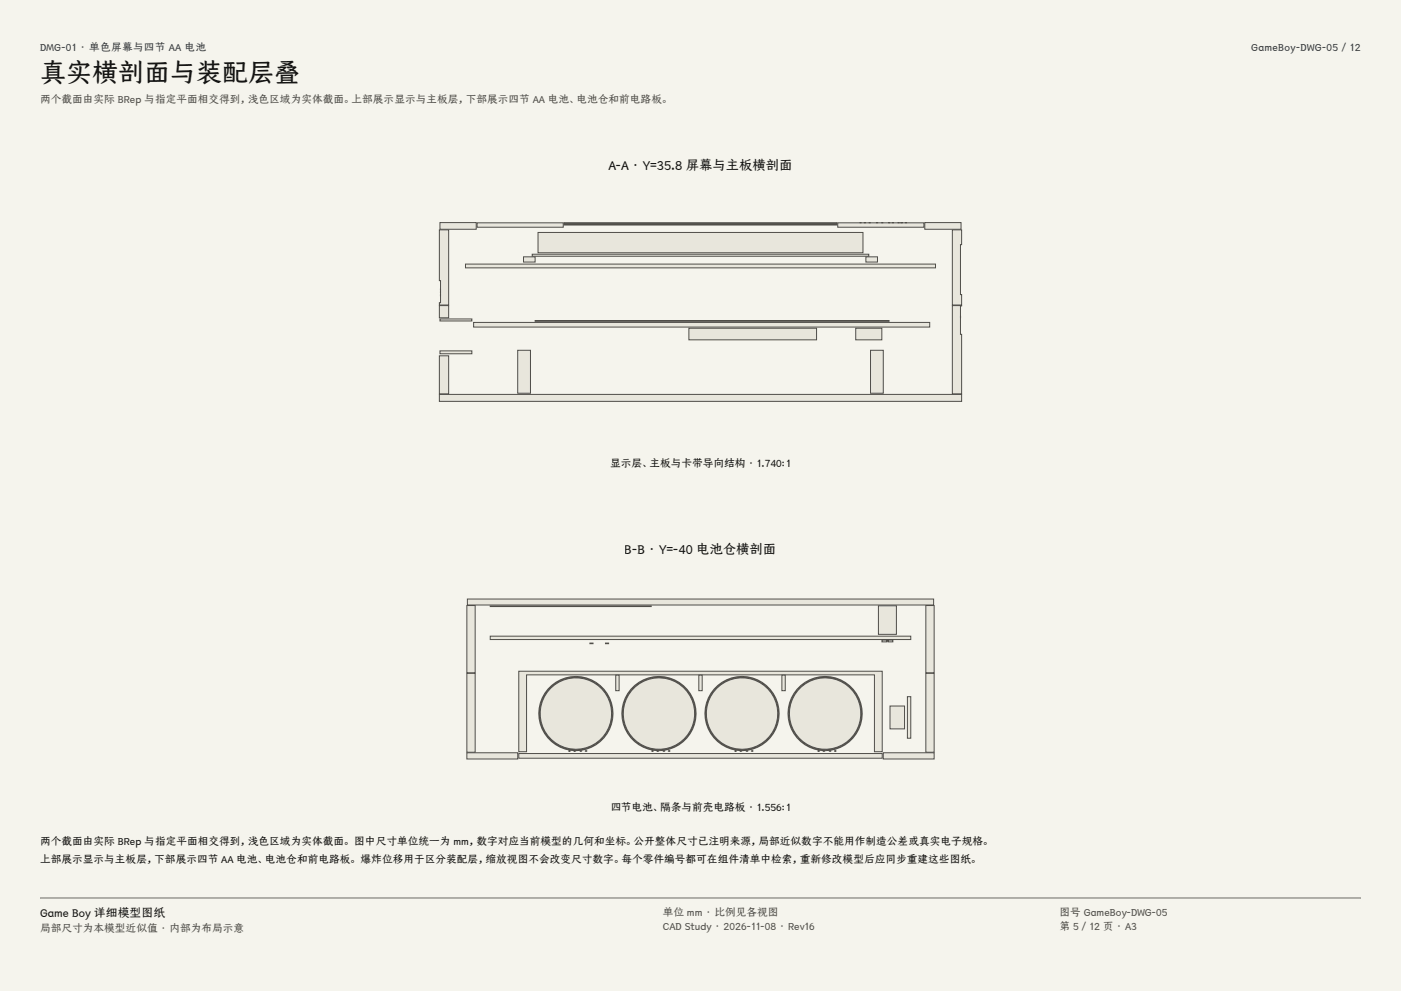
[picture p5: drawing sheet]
<svg xmlns="http://www.w3.org/2000/svg" width="420mm" height="297mm" viewBox="0 0 420 297" stroke-linecap="round" stroke-linejoin="round" font-family="sans-serif">
<g fill="#f5f4ed">
<path d="M0 0h420v297h-420z"/>
<path d="M12 12h396v275h-396z"/>
</g>
<g fill="#e8e6dc" stroke="#504e49" stroke-width=".3">
<path d="M131.7 118.2h156.6v2.1h-156.6z" fill-rule="evenodd"/>
<path d="M285.5 91.6h2.8l-.4 .1v8.5h.4v17.8h-2.8z" fill-rule="evenodd"/>
<path d="M131.7 106.6h2.8v11.4h-2.8z" fill-rule="evenodd"/>
<path d="M131.7 91.6h2.8v3.6h-2.8z" fill-rule="evenodd"/>
<path d="M285.5 68.9h2.8v4.4h-.4v15h.4v3.1h-2.8z" fill-rule="evenodd"/>
<path d="M131.7 68.9h2.8v22.5h-2.8v-.7h.4v-6.6h-.4z" fill-rule="evenodd"/>
<path d="M277.2 66.7h10.9v2h-10.9z" fill-rule="evenodd"/>
<path d="M131.9 66.7h10.9v2h-10.9z" fill-rule="evenodd"/>
<path d="M143 66.8h25.9v1.3h-25.9z" fill-rule="evenodd"/>
<path d="M251.1 66.8h25.9v1.3h-25.9z" fill-rule="evenodd"/>
<path d="M159.6 76.2h100.8v.6h-100.8z" fill-rule="evenodd"/>
<path d="M161.3 69.7h97.4v6.1h-97.4z" fill-rule="evenodd"/>
<path d="M169.1 67.2h81.8v.2h-81.8z" fill-rule="evenodd"/>
<path d="M169.1 66.7h81.8v.4h-81.8z" fill-rule="evenodd"/>
<path d="M270.1 66.7h.4z" fill-rule="evenodd"/>
<path d="M259.1 66.7h.4z" fill-rule="evenodd"/>
<path d="M269.2 66.7h.4z" fill-rule="evenodd"/>
<path d="M267.5 66.7h.4z" fill-rule="evenodd"/>
<path d="M266.4 66.7h.3z" fill-rule="evenodd"/>
<path d="M264.3 66.7h.4z" fill-rule="evenodd"/>
<path d="M257.8 66.7h.4z" fill-rule="evenodd"/>
<path d="M271.4 66.7h.4z" fill-rule="evenodd"/>
<path d="M262.7 66.7h.4z" fill-rule="evenodd"/>
<path d="M260.6 66.7h.3z" fill-rule="evenodd"/>
<path d="M131.9 105.2h9.6v.8h-9.6z" fill-rule="evenodd"/>
<path d="M131.9 95.6h9.6v.6h-9.6z" fill-rule="evenodd"/>
<path d="M261 105h3.8v12.9h-3.8z" fill-rule="evenodd"/>
<path d="M155.2 105h3.8v12.9h-3.8z" fill-rule="evenodd"/>
<path d="M142 96.6h136.7v1.4h-136.7z" fill-rule="evenodd"/>
<path d="M139.5 79.1h141v1.2h-141z" fill-rule="evenodd"/>
<path d="M206.5 98.4h38.3v3.5h-38.3z" fill-rule="evenodd"/>
<path d="M256.5 98.4h7.9v3.5h-7.9z" fill-rule="evenodd"/>
<path d="M160.4 96.1h106.1v.2h-106.1z" fill-rule="evenodd"/>
<path d="M156.9 77h3.5v1.5h-3.5z" fill-rule="evenodd"/>
<path d="M259.6 77h3.5v1.5h-3.5z" fill-rule="evenodd"/>
<path d="M132 86.7l.1 .2z" fill-rule="evenodd"/>
<path d="M132 87.5l.1 .2z" fill-rule="evenodd"/>
<path d="M132 88.4l.1 .2z" fill-rule="evenodd"/>
<path d="M287.9 94.8l.1 .4z" fill-rule="evenodd"/>
<path d="M264.8 225.6h15.2v1.9h-15.2z" fill-rule="evenodd"/>
<path d="M140 225.6h15.2v1.9h-15.2z" fill-rule="evenodd"/>
<path d="M277.6 201.8h2.4v23.6h-2.4z" fill-rule="evenodd"/>
<path d="M140 201.8h2.4v23.6h-2.4z" fill-rule="evenodd"/>
<path d="M277.6 181.5h2.4v20.1h-2.4z" fill-rule="evenodd"/>
<path d="M140 181.5h2.4v20.1h-2.4z" fill-rule="evenodd"/>
<path d="M140.1 179.5h139.8v1.8h-139.8z" fill-rule="evenodd"/>
<path d="M147 181.6h48.2v.2h-48.2z" fill-rule="evenodd"/>
<path d="M155.5 225.8h109v1.4h-109z" fill-rule="evenodd"/>
<path d="M155.5 201.2h109v24.1h-2.4v-23h-104.2v23h-2.4z" fill-rule="evenodd"/>
<path d="M234.4 202.3h1v4.7h-1z" fill-rule="evenodd"/>
<path d="M209.5 202.3h1v4.7h-1z" fill-rule="evenodd"/>
<path d="M184.6 202.3h1v4.7h-1z" fill-rule="evenodd"/>
<path d="M236.2 213.9a11.2 11.2 0 0 0 22.3 0 11.2 11.2 0 0 0-22.3 0zM236.5 213.9a10.8 10.8 0 0 1 21.7 0 10.8 10.8 0 0 1-21.7 0z" fill-rule="evenodd"/>
<path d="M245.2 225.1h.5z" fill-rule="evenodd"/>
<path d="M248.6 225.1h.5z" fill-rule="evenodd"/>
<path d="M246.7 225.1h.5z" fill-rule="evenodd"/>
<path d="M250.2 225.1h.4z" fill-rule="evenodd"/>
<path d="M211.3 213.9a11.1 11.1 0 0 0 22.3 0 11.1 11.1 0 0 0-22.3 0zM211.6 213.9a10.9 10.9 0 0 1 21.7 0 10.9 10.9 0 0 1-21.7 0z" fill-rule="evenodd"/>
<path d="M220.3 225.1h.4z" fill-rule="evenodd"/>
<path d="M223.7 225.1h.5z" fill-rule="evenodd"/>
<path d="M221.8 225.1h.5z" fill-rule="evenodd"/>
<path d="M225.3 225.1h.4z" fill-rule="evenodd"/>
<path d="M186.4 213.9a11.1 11.1 0 0 0 22.3 0 11.1 11.1 0 0 0-22.3 0zM186.7 213.9a10.9 10.9 0 0 1 21.7 0 10.9 10.9 0 0 1-21.7 0z" fill-rule="evenodd"/>
<path d="M195.4 225.1h.4z" fill-rule="evenodd"/>
<path d="M198.8 225.1h.5z" fill-rule="evenodd"/>
<path d="M196.9 225.1h.5z" fill-rule="evenodd"/>
<path d="M200.4 225.1h.4z" fill-rule="evenodd"/>
<path d="M161.5 213.9a11.2 11.2 0 0 0 22.3 0 11.2 11.2 0 0 0-22.3 0zM161.8 213.9a10.8 10.8 0 0 1 21.7 0 10.8 10.8 0 0 1-21.7 0z" fill-rule="evenodd"/>
<path d="M170.5 225.1h.4z" fill-rule="evenodd"/>
<path d="M173.9 225.1h.5z" fill-rule="evenodd"/>
<path d="M172 225.1h.5z" fill-rule="evenodd"/>
<path d="M175.5 225.1h.4z" fill-rule="evenodd"/>
<path d="M147 190.7h126v1h-126z" fill-rule="evenodd"/>
<path d="M272 208.8h1v12.4h-1z" fill-rule="evenodd"/>
<path d="M266.8 211.6h4.4v6.8h-4.4z" fill-rule="evenodd"/>
<path d="M181.5 192.7h1v.2h-1z" fill-rule="evenodd"/>
<path d="M176.8 192.7h1v.2h-1z" fill-rule="evenodd"/>
<path d="M264.4 191.8h3.3v.6h-1.4v-.3h-.5v.3h-1.4z" fill-rule="evenodd"/>
<path d="M263.3 181.6h5.4v8.5h-5.4z" fill-rule="evenodd"/>
<circle cx="247.4" cy="213.9" r="10.7"/>
<circle cx="222.5" cy="213.9" r="10.7"/>
<circle cx="197.5" cy="213.9" r="10.7"/>
<circle cx="172.6" cy="213.9" r="10.7"/>
</g>
<path d="M12 269.3h396zM12 269h396v.3h-396z" fill-rule="evenodd" fill="#504e49"/>
<text font-size="7.8" fill="#141413" x="12" y="24.7">真实横剖面与装配层叠</text>
<g font-size="4" fill="#141413">
<text x="182.4" y="51">A-A · Y=35.8 屏幕与主板横剖面</text>
<text x="187.3" y="166">B-B · Y=-40 电池仓横剖面</text>
</g>
<text font-size="3.5" fill="#141413" x="12" y="274.9">Game Boy 详细模型图纸</text>
<g font-size="3.2" fill="#1b365d">
<text x="12" y="15.3">DMG-01 · 单色屏幕与四节 AA 电池</text>
<text x="375.1" y="15.3">GameBoy-DWG-05 / 12</text>
</g>
<g font-size="3.2" fill="#504e49">
<text x="12" y="30.9">两个截面由实际 BRep 与指定平面相交得到，浅色区域为实体截面。上部展示显示与主板层，下部展示四节 AA 电池、电池仓和前电路板。</text>
<text x="198.7" y="274.5">单位 mm · 比例见各视图</text>
<text x="317.6" y="274.5">图号 GameBoy-DWG-05</text>
<text x="12" y="279.3">局部尺寸为本模型近似值 · 内部为布局示意</text>
<text x="198.7" y="278.8">CAD Study · 2026-11-08 · Rev16</text>
<text x="317.6" y="278.8">第 5 / 12 页 · A3</text>
</g>
<g font-size="3.2" fill="#141413">
<text x="182.9" y="140">显示层、主板与卡带导向结构 · 1.740:1</text>
<text x="183" y="243">四节电池、隔条与前壳电路板 · 1.556:1</text>
<text x="12" y="253.3">两个截面由实际 BRep 与指定平面相交得到，浅色区域为实体截面。 图中尺寸单位统一为 mm，数字对应当前模型的几何和坐标。公开整体尺寸已注明来源，局部近似数字不能用作制造公差或真实电子规格。</text>
<text x="12" y="258.6">上部展示显示与主板层，下部展示四节 AA 电池、电池仓和前电路板。 爆炸位移用于区分装配层，缩放视图不会改变尺寸数字。每个零件编号都可在组件清单中检索，重新修改模型后应同步重建这些图纸。</text>
</g>
</svg>
